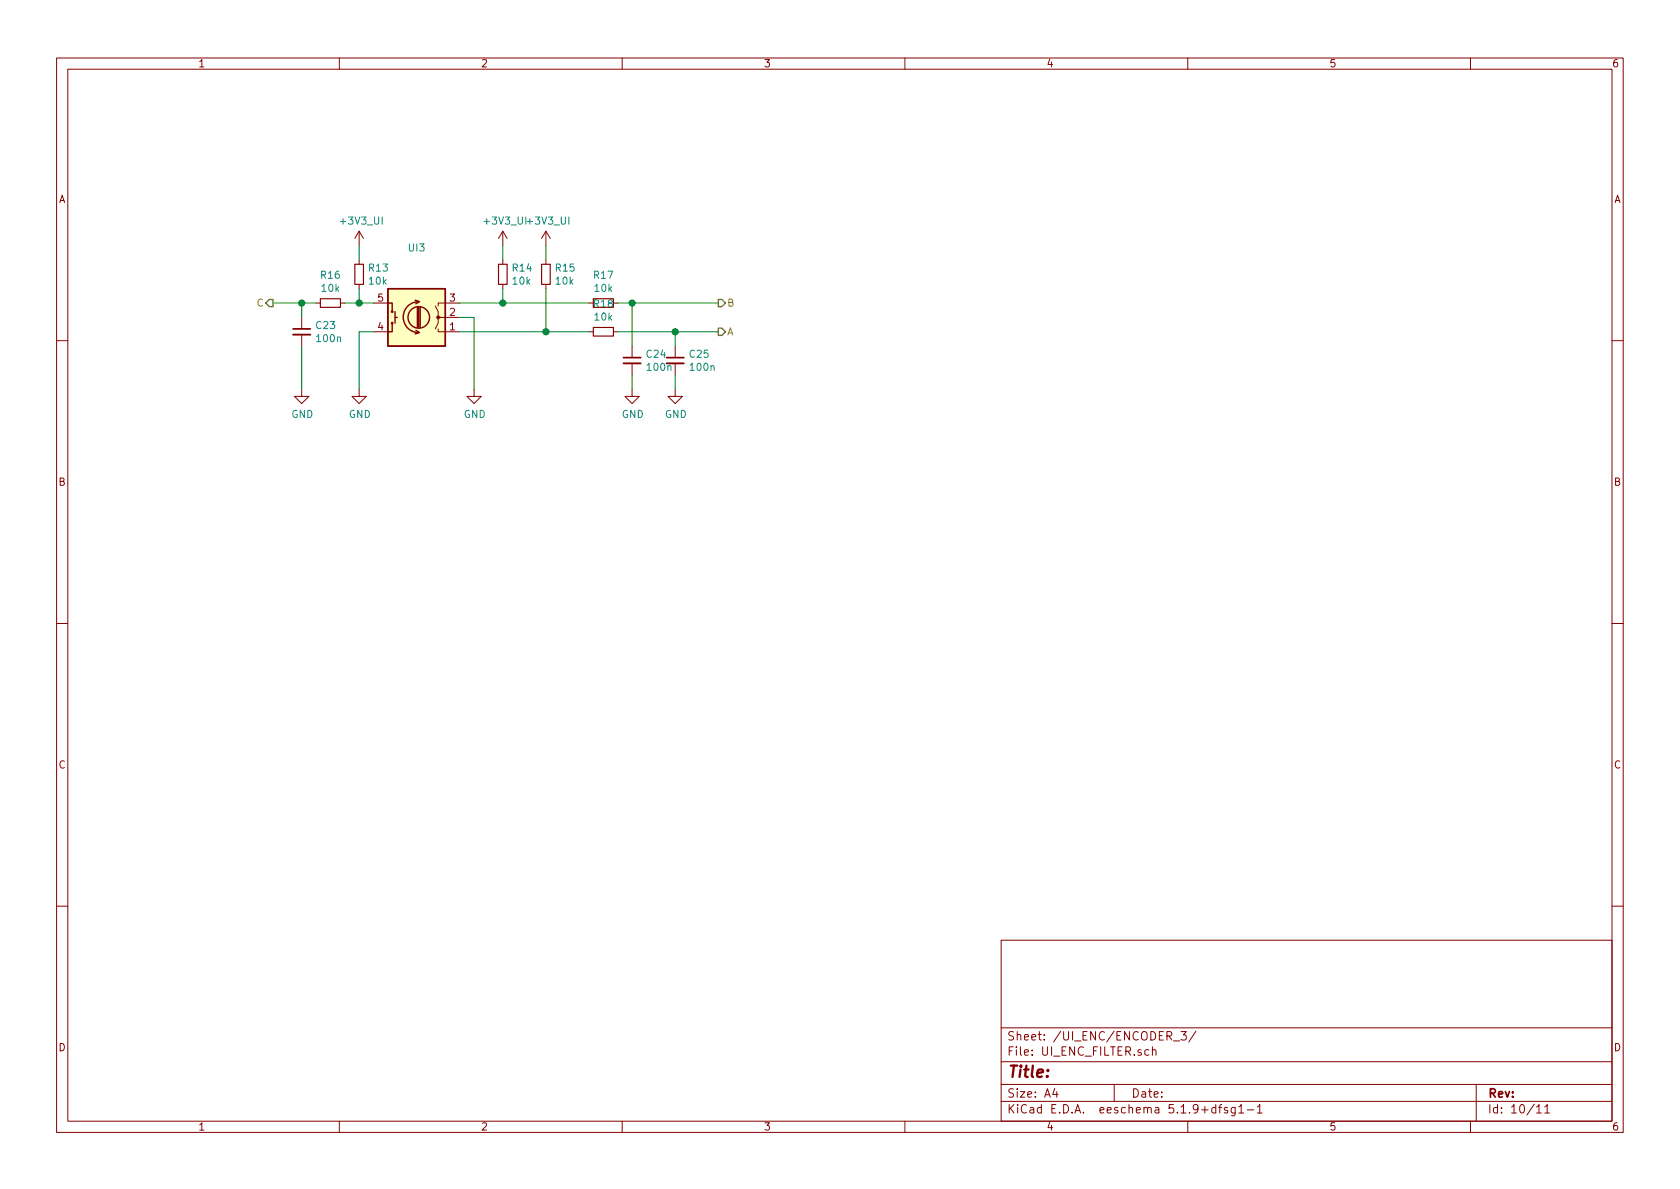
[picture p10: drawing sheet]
<svg xmlns="http://www.w3.org/2000/svg" width="297mm" height="210mm" viewBox="0 0 297 210" stroke-linecap="round" stroke-linejoin="round" font-family="sans-serif">
<g fill="none" stroke="#840000" stroke-width=".18">
<path d="M10 10.3h277v189.9h-277zM12 12.2h273v186.1h-273zM60 10.3v1.9M110 10.3v1.9M160 10.3v1.9M210 10.3v1.9M260 10.3v1.9M53.3 56.1v2.1M53.3 59.2v2M55.9 53.6h.7M60.2 53.6h.8M63.5 40.9l-.8 1.3"/>
<path d="M63.5 40.9v2.5M63.5 46v.7M63.5 50.3v.7M63.5 40.9l.8 1.3M66 53.6h2.6M66 58.7h2.6M77 54.1l.5 1v1h3.8M77.5 58.2v.5h3.8M78 56.1h-.5v1l-.5 1.1M81.3 53.6h-3.8v.5M88.9 40.9l-.8 1.3M88.9 40.9v2.5"/>
<path d="M88.9 46v.7M88.9 50.3v.7M88.9 40.9l.8 1.3M96.5 40.9l-.7 1.3M96.5 40.9v2.5M96.5 46v.7M96.5 50.3v.7M96.5 40.9l.8 1.3M104.1 53.6h.8M104.1 58.7h.8M108.5 53.6h.7M108.5 58.7h.7"/>
<path d="M10 60.2h2M53.3 68.8v1.3h1.3l-1.3 1.3-1.2-1.3h1.2M63.5 68.8v1.3h1.3l-1.3 1.3-1.3-1.3h1.3M83.8 68.8v1.3h1.3l-1.3 1.3-1.3-1.3h1.3M111.8 68.8v1.3h1.2l-1.2 1.3-1.3-1.3h1.3M111.8 61.2v2M111.8 64.3v2M119.4 68.8v1.3h1.2l-1.2 1.3-1.3-1.3h1.3M119.4 61.2v2M119.4 64.3v2M285 60.2h2M10 110.3h2"/>
<path d="M285 110.3h2M10 160.2h2M177 166.3h108v32h-108zM285 160.2h2M60 198.3v1.9M110 198.3v1.9M160 198.3v1.9M177 194.8h108M177 191.8h108M177 187.8h108M177 181.8h108M186.5 192.5l-.4 1h1"/>
<path d="M186.8 193v1M197 191.8v3M203.1 185.7l-.4-.1-.3 .3 .1 .6 .2 .1 .4-.1M203.8 185.7l.2-.1 .3 .1 .1 .9M203.8 185.1v1.5M207.5 184.1h1.1M208.8 182.4h1l-.6 .6 .5 .1v.7l-.2 .1-.7-.1M210 198.3v1.9M211.5 182.3l-1.3 2M215 195.9l-.5-.1-.3 .3 .1 .6 .2 .1 .5-.1M215 195.3v1.5M215.5 195.8h.5"/>
<path d="M216 195.3l-.3 .2v1.3M217 195.9l-.3-.1-.2 .2v.3l.5 .1v.3h-.5M218.4 195.8v1.2l-.3 .3h-.3M218.4 195.9l-.4-.1-.3 .3 .1 .6h.6M219 195.8l.5-.5v1.5M219 196.8h.9M220.5 196.3h1.2M222.3 195.8l.4-.5v1.5M222.3 196.8h.9M260 198.3v1.9M261 191.8v6.5M271.7 195.8l.4-.5v1.5"/>
<path d="M271.7 196.8h.8M273.1 195.8l.5-.5v1.5M273.1 196.8h.9"/>
</g>
<path d="M51.8 59.2h3.1M110.2 64.3h3.1M117.9 64.3h3" fill="none" stroke="#840000" stroke-width=".33"/>
<path d="M51.8 58.2h3.1M110.2 63.2h3.1M117.9 63.2h3" fill="none" stroke="#840000" stroke-width=".3"/>
<path d="M56.6 52.8h3.6v1.6h-3.6zM62.7 46.7h1.6v3.6h-1.6zM88.1 46.7h1.6v3.6h-1.6zM95.8 46.7h1.5v3.6h-1.5zM104.9 57.9h3.6v1.5h-3.6zM104.9 52.8h3.6v1.6h-3.6z" fill="none" stroke="#840000" stroke-width=".2"/>
<path d="M68.6 51h10.1v10.2h-10.1z" fill="#ffffc2" stroke="#ffffc2" stroke-width=".18"/>
<g fill="none" stroke="#840000" stroke-width=".25">
<path d="M68.6 51h10.1v10.2h-10.1zM68.6 53.6h.7v1.5M69.3 57.1v1.6h-.7M69.8 56.1h.4M69.8 55.1v2M73.4 53.1l.8 .2-.7 .4M73.5 58.4l.7 .4-.8 .2M73.8 54.4v3.5M74 53.3a2.74 2.74 0 0 0-2.7 2.8 2.74 2.74 0 0 0 2.7 2.7M74 54.4v3.5M74.3 54.4v3.5"/>
<circle cx="69.3" cy="55.1" r=".13"/>
<circle cx="69.3" cy="57.1" r=".13"/>
<circle cx="74" cy="56.1" r="1.9"/>
</g>
<circle cx="77.5" cy="56.1" r=".25" fill="#840000" stroke="#840000" stroke-width=".18"/>
<g fill="none" stroke="#008400" stroke-width=".18">
<path d="M48.3 53.6h7.6M53.3 53.6v2.5M61 53.6h5M63.5 43.4v2.6M63.5 51v2.6M66 58.7h-2.5v10.1M81.3 58.7h22.8M81.3 53.6h22.8M81.3 56.1h2.5v12.7M88.9 43.4v2.6M88.9 51v2.6M96.5 43.4v2.6"/>
<path d="M96.5 51v7.7M109.2 58.7h17.8M109.2 53.6h17.8M111.8 53.6v7.6M119.4 58.7v2.5M53.3 61.2v7.6M111.8 66.3v2.5M119.4 66.3v2.5"/>
</g>
<path d="M47 53.6l.6-.6h.7v1.2h-.7zM127 53h.6l.7 .6-.7 .6h-.6zM127 58h.6l.7 .7-.7 .6h-.6z" fill="none" stroke="#848400" stroke-width=".25"/>
<g fill="#008400" stroke="#008400" stroke-width=".25">
<circle cx="63.5" cy="53.6" r=".51"/>
<circle cx="53.3" cy="53.6" r=".51"/>
<circle cx="119.4" cy="58.7" r=".51"/>
<circle cx="96.5" cy="58.7" r=".51"/>
<circle cx="111.8" cy="53.6" r=".51"/>
<circle cx="88.9" cy="53.6" r=".51"/>
</g>
<text font-size="2.8" fill="#840000" x="178" y="190.5">Title:</text>
<g font-size="2.1" fill="#840000">
<text x="178" y="184">Sheet: /UI_ENC/ENCODER_3/</text>
<text x="178" y="186.7">File: UI_ENC_FILTER.sch</text>
<text x="178" y="196.9">KiCad E.D.A. eeschema 5.1.9+dfsg1-1</text>
<text x="178" y="194.1">Size: A4</text>
<text x="200" y="194.1">Date:</text>
<text x="263" y="194.1">Rev:</text>
<text x="263" y="196.9">Id: 10/11</text>
</g>
<g font-size="1.8" fill="#840000">
<text x="35" y="11.9">1</text>
<text x="85" y="11.9">2</text>
<text x="135" y="11.9">3</text>
<text x="185" y="11.9">4</text>
<text x="235" y="11.9">5</text>
<text x="285" y="11.9">6</text>
<text x="10.4" y="35.9">A</text>
<text x="285.4" y="35.9">A</text>
<text x="66.8" y="53.3">5</text>
<text x="79.5" y="53.3">3</text>
<text x="66.8" y="58.4">4</text>
<text x="79.5" y="58.4">1</text>
<text x="79.5" y="55.9">2</text>
<text x="10.4" y="85.9">B</text>
<text x="285.4" y="85.9">B</text>
<text x="10.4" y="135.9">C</text>
<text x="285.4" y="135.9">C</text>
<text x="10.4" y="185.9">D</text>
<text x="285.4" y="185.9">D</text>
<text x="35" y="199.9">1</text>
<text x="85" y="199.9">2</text>
<text x="135" y="199.9">3</text>
<text x="185" y="199.9">4</text>
<text x="235" y="199.9">5</text>
<text x="285" y="199.9">6</text>
</g>
<g font-size="1.8" fill="#008484">
<text x="60.4" y="39.7">+3V3_UI</text>
<text x="85.8" y="39.7">+3V3_UI +3V3_UI</text>
<text x="72.3" y="44.5">UI3</text>
<text x="56.8" y="49.3">R16</text>
<text x="56.9" y="51.6">10k</text>
<text x="65.3" y="48">R13</text>
<text x="65.3" y="50.3">10k</text>
<text x="90.7" y="48">R14</text>
<text x="90.7" y="50.3">10k</text>
<text x="98.3" y="48">R15</text>
<text x="98.3" y="50.3">10k</text>
<text x="105.1" y="49.3">R17</text>
<text x="105.2" y="51.6">10k</text>
<text x="56" y="58.2">C23</text>
<text x="105.1" y="54.4">R18</text>
<text x="105.2" y="56.7">10k</text>
<text x="56.1" y="60.5">100n</text>
<text x="114.4" y="63.3">C24</text>
<text x="114.6" y="65.6">100n</text>
<text x="122" y="63.3">C25</text>
<text x="122.2" y="65.6">100n</text>
<text x="51.5" y="73.9">GND</text>
<text x="61.7" y="73.9">GND</text>
<text x="82" y="73.9">GND</text>
<text x="109.9" y="73.9">GND</text>
<text x="117.6" y="73.9">GND</text>
</g>
<g font-size="1.8" fill="#848400">
<text x="45.5" y="54.2">C</text>
<text x="128.5" y="54.2">B</text>
<text x="128.5" y="59.3">A</text>
</g>
</svg>
